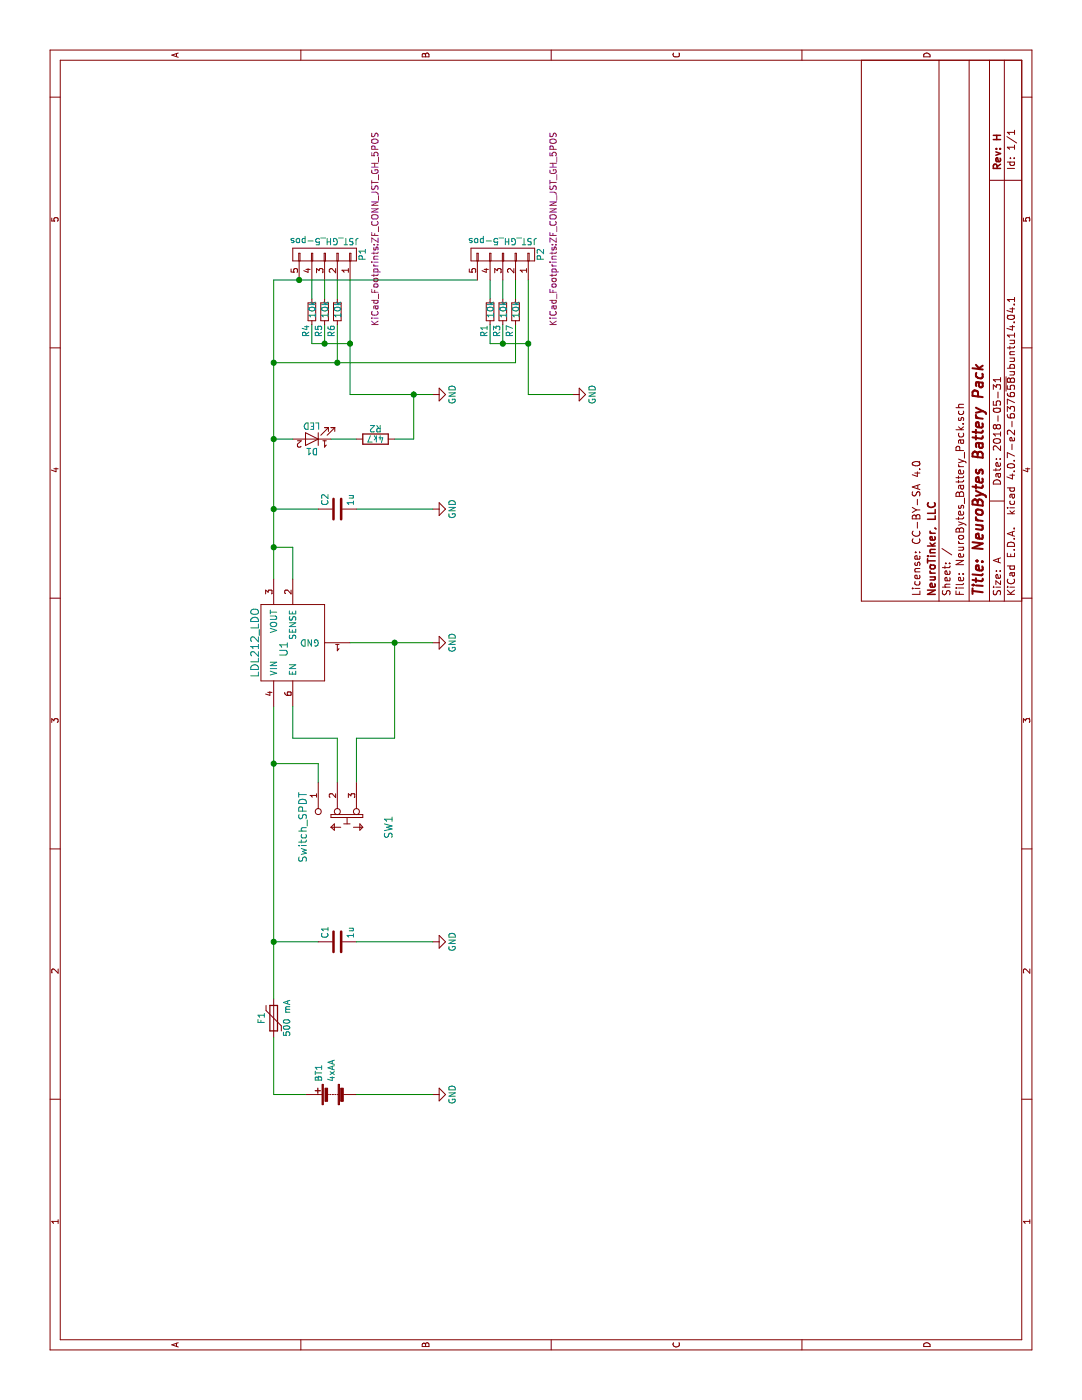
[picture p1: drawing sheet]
EESchema Schematic File Version 2
LIBS:power
LIBS:device
LIBS:transistors
LIBS:conn
LIBS:linear
LIBS:regul
LIBS:74xx
LIBS:cmos4000
LIBS:adc-dac
LIBS:memory
LIBS:xilinx
LIBS:microcontrollers
LIBS:dsp
LIBS:microchip
LIBS:analog_switches
LIBS:motorola
LIBS:texas
LIBS:intel
LIBS:audio
LIBS:interface
LIBS:digital-audio
LIBS:philips
LIBS:display
LIBS:cypress
LIBS:siliconi
LIBS:opto
LIBS:atmel
LIBS:contrib
LIBS:valves
LIBS:NeuroTinker_schematic_symbols
LIBS:NeuroBytes_Battery_Pack-cache
EELAYER 25 0
EELAYER END
$Descr A 11000 8500
encoding utf-8
Sheet 1 1
Title "NeuroBytes Battery Pack"
Date "2018-05-31"
Rev "H"
Comp "NeuroTinker, LLC"
Comment1 "License: CC-BY-SA 4.0"
Comment2 ""
Comment3 ""
Comment4 ""
$EndDescr
$Comp
L Battery BT1
U 1 1
P 2400 2600
F 0 "BT1" H 2500 2700 50  0000 L CNN
F 1 "4xAA" H 2500 2600 50  0000 L CNN
F 2 "KiCad_Footprints:ZF_BATT_4xAA_BC4AAPC" V 2400 2660 50  0001 C CNN
F 3 "" V 2400 2660 50  0000 C CNN
F 4 "MPD (Memory Protection Devices)" H 2400 2600 60  0001 C CNN "Mfr"
F 5 "BC4AAPC" H 2400 2600 60  0001 C CNN "Mfr Part #"
F 6 "THT" H 2400 2600 60  0001 C CNN "Package"
F 7 "https://www.digikey.com/product-detail/en/mpd-memory-protection-devices/BC4AAPC/BC4AAPC-ND/2329366" H 2400 2600 60  0001 C CNN "Link"
F 8 "No" H 2400 2600 60  0001 C CNN "Subs Allowed"
F 9 "Yes" H 2400 2600 60  0001 C CNN "RoHS"
	1    2400 2600
	1    0    0    -1  
$EndComp
$Comp
L Polyfuse F1
U 1 1
P 3000 2150
F 0 "F1" V 2900 2150 50  0000 C CNN
F 1 "500 mA" V 3100 2150 50  0000 C CNN
F 2 "KiCad_Footprints:ZF_SMD_nonpol_1210" H 3050 1950 50  0001 L CNN
F 3 "" H 3000 2150 50  0001 C CNN
F 4 "Bel Fuse Inc." H 3000 2150 60  0001 C CNN "Mfr"
F 5 "0ZCH0050FF2G" H 3000 2150 60  0001 C CNN "Mfr Part #"
F 6 "F1210" H 3000 2150 60  0001 C CNN "Package"
F 7 "https://www.digikey.com/product-detail/en/bel-fuse-inc/0ZCH0050FF2G/507-1786-2-ND/4156298" H 3000 2150 60  0001 C CNN "Link"
F 8 "Yes" H 3000 2150 60  0001 C CNN "Subs Allowed"
F 9 "Yes" H 3000 2150 60  0001 C CNN "RoHS"
	1    3000 2150
	0    1    1    0   
$EndComp
$Comp
L GND #PWR01
U 1 1
P 2400 3400
F 0 "#PWR01" H 2400 3150 50  0001 C CNN
F 1 "GND" H 2400 3250 50  0000 C CNN
F 2 "" H 2400 3400 50  0000 C CNN
F 3 "" H 2400 3400 50  0000 C CNN
	1    2400 3400
	1    0    0    -1  
$EndComp
$Comp
L LED D1
U 1 1
P 7550 2450
F 0 "D1" H 7550 2550 50  0000 C CNN
F 1 "LED" H 7550 2350 50  0000 C CNN
F 2 "KiCad_Footprints:ZF_SMD_NonPol_0402" H 7550 2450 50  0001 C CNN
F 3 "" H 7550 2450 50  0000 C CNN
F 4 "Rohm Semiconductor" H 7550 2450 60  0001 C CNN "Mfr"
F 5 "SMLP13EC8TT86" H 7550 2450 60  0001 C CNN "Mfr Part #"
F 6 "L0402" H 7550 2450 60  0001 C CNN "Package"
F 7 "https://www.digikey.com/product-detail/en/rohm-semiconductor/SMLP13EC8TT86/846-1113-2-ND/3973665" H 7550 2450 60  0001 C CNN "Link"
F 8 "No" H 7550 2450 60  0001 C CNN "Subs Allowed"
F 9 "Yes" H 7550 2450 60  0001 C CNN "RoHS"
	1    7550 2450
	0    -1   -1   0   
$EndComp
$Comp
L R R2
U 1 1
P 7550 2950
F 0 "R2" V 7630 2950 50  0000 C CNN
F 1 "4k7" V 7550 2950 50  0000 C CNN
F 2 "KiCad_Footprints:ZF_SMD_NonPol_0402" V 7480 2950 50  0001 C CNN
F 3 "" H 7550 2950 50  0000 C CNN
F 4 "Yageo" H 7550 2950 60  0001 C CNN "Mfr"
F 5 "RC0402FR-074K7L" H 7550 2950 60  0001 C CNN "Mfr Part #"
F 6 "R0402" H 7550 2950 60  0001 C CNN "Package"
F 7 "https://www.digikey.com/product-detail/en/yageo/RC0402FR-074K7L/311-4.7KLRCT-ND/2827881" H 7550 2950 60  0001 C CNN "Link"
F 8 "Yes" H 7550 2950 60  0001 C CNN "Subs Allowed"
F 9 "Yes" H 7550 2950 60  0001 C CNN "RoHS"
	1    7550 2950
	1    0    0    -1  
$EndComp
$Comp
L GND #PWR02
U 1 1
P 7900 3400
F 0 "#PWR02" H 7900 3150 50  0001 C CNN
F 1 "GND" H 7900 3250 50  0000 C CNN
F 2 "" H 7900 3400 50  0000 C CNN
F 3 "" H 7900 3400 50  0000 C CNN
	1    7900 3400
	1    0    0    -1  
$EndComp
Wire Wire Line
	2400 2400 2400 2150
Wire Wire Line
	2400 2150 2850 2150
Wire Wire Line
	2400 2800 2400 3400
Wire Wire Line
	7900 2750 8800 2750
Wire Wire Line
	6450 2150 8800 2150
Wire Wire Line
	3150 2150 5450 2150
$Comp
L GND #PWR03
U 1 1
P 5950 3400
F 0 "#PWR03" H 5950 3150 50  0001 C CNN
F 1 "GND" H 5950 3250 50  0000 C CNN
F 2 "" H 5950 3400 50  0000 C CNN
F 3 "" H 5950 3400 50  0000 C CNN
	1    5950 3400
	1    0    0    -1  
$EndComp
Wire Wire Line
	5950 3400 5950 2750
$Comp
L LDL212_LDO U1
U 1 1
P 5950 2350
F 0 "U1" H 5900 2475 60  0000 C CNN
F 1 "LDL212_LDO" H 5950 2700 60  0000 C CNN
F 2 "KiCad_Footprints:ZF_IC_DFN6_3x3" H 5950 2350 60  0001 C CNN
F 3 "" H 5950 2350 60  0001 C CNN
F 4 "ST Microelectronics" H 5950 2350 60  0001 C CNN "Mfr"
F 5 "LDL212PU50R" H 5950 2350 60  0001 C CNN "Mfr Part #"
F 6 "6DFN" H 5950 2350 60  0001 C CNN "Package"
F 7 "https://www.digikey.com/product-detail/en/stmicroelectronics/LDL212PU50R/497-16897-1-ND/6230213" H 5950 2350 60  0001 C CNN "Link"
F 8 "No" H 5950 2350 60  0001 C CNN "Subs Allowed"
F 9 "Yes" H 5950 2350 60  0001 C CNN "RoHS"
	1    5950 2350
	1    0    0    -1  
$EndComp
Wire Wire Line
	4850 2650 5200 2650
Wire Wire Line
	5200 2650 5200 2300
Wire Wire Line
	5200 2300 5450 2300
Wire Wire Line
	4850 2500 5000 2500
Wire Wire Line
	5000 2500 5000 2150
Connection ~ 5000 2150
$Comp
L C C1
U 1 1
P 3600 2650
F 0 "C1" H 3625 2750 50  0000 L CNN
F 1 "1u" H 3625 2550 50  0000 L CNN
F 2 "KiCad_Footprints:ZF_SMD_NonPol_0603" H 3638 2500 50  0001 C CNN
F 3 "" H 3600 2650 50  0000 C CNN
F 4 "Taiyo Yuden" H 3600 2650 60  0001 C CNN "Mfr"
F 5 "LMK107B7105KA-T" H 3600 2650 60  0001 C CNN "Mfr Part #"
F 6 "C0603" H 3600 2650 60  0001 C CNN "Package"
F 7 "https://www.digikey.com/product-detail/en/taiyo-yuden/LMK107B7105KA-T/587-1242-2-ND/930594" H 3600 2650 60  0001 C CNN "Link"
F 8 "Yes" H 3600 2650 60  0001 C CNN "Subs Allowed"
F 9 "Yes" H 3600 2650 60  0001 C CNN "RoHS"
	1    3600 2650
	1    0    0    -1  
$EndComp
Wire Wire Line
	3600 2500 3600 2150
Connection ~ 3600 2150
$Comp
L GND #PWR04
U 1 1
P 3600 3400
F 0 "#PWR04" H 3600 3150 50  0001 C CNN
F 1 "GND" H 3600 3250 50  0000 C CNN
F 2 "" H 3600 3400 50  0000 C CNN
F 3 "" H 3600 3400 50  0000 C CNN
	1    3600 3400
	1    0    0    -1  
$EndComp
Wire Wire Line
	3600 3400 3600 2800
Wire Wire Line
	7550 2150 7550 2300
Wire Wire Line
	7550 2600 7550 2800
Wire Wire Line
	7550 3100 7550 3250
Wire Wire Line
	7550 3250 7900 3250
Connection ~ 7900 3250
Connection ~ 7550 2150
Wire Wire Line
	6450 2300 6700 2300
Wire Wire Line
	6700 2300 6700 2150
Connection ~ 6700 2150
Wire Wire Line
	7000 2500 7000 2150
Connection ~ 7000 2150
$Comp
L GND #PWR05
U 1 1
P 7000 3400
F 0 "#PWR05" H 7000 3150 50  0001 C CNN
F 1 "GND" H 7000 3250 50  0000 C CNN
F 2 "" H 7000 3400 50  0000 C CNN
F 3 "" H 7000 3400 50  0000 C CNN
	1    7000 3400
	1    0    0    -1  
$EndComp
Wire Wire Line
	7000 3400 7000 2800
Wire Wire Line
	8150 2150 8150 4050
Connection ~ 8150 2150
Connection ~ 8300 2750
Wire Wire Line
	8450 2450 8300 2450
Wire Wire Line
	8450 2550 8300 2550
Connection ~ 8300 2550
Wire Wire Line
	8800 2650 8650 2650
Wire Wire Line
	8150 2650 8450 2650
Wire Wire Line
	8800 2450 8650 2450
Wire Wire Line
	8650 2550 8800 2550
$Comp
L R_Small R4
U 1 1
P 8550 2450
F 0 "R4" V 8500 2250 50  0000 L CNN
F 1 "10k" V 8550 2400 50  0000 L CNN
F 2 "KiCad_Footprints:ZF_SMD_NonPol_0402" H 8550 2450 50  0001 C CNN
F 3 "" H 8550 2450 50  0000 C CNN
F 4 "Yageo" H 8550 2450 60  0001 C CNN "Mfr"
F 5 "RC0402FR-0710KL" H 8550 2450 60  0001 C CNN "Mfr Part #"
F 6 "R0402" H 8550 2450 60  0001 C CNN "Package"
F 7 "https://www.digikey.com/product-detail/en/yageo/RC0402FR-0710KL/311-10.0KLRTR-ND/726523" H 8550 2450 60  0001 C CNN "Link"
F 8 "Yes" H 8550 2450 60  0001 C CNN "Subs Allowed"
F 9 "Yes" H 8550 2450 60  0001 C CNN "RoHS"
	1    8550 2450
	0    1    1    0   
$EndComp
Wire Wire Line
	7900 2750 7900 3400
Wire Wire Line
	4850 2800 5200 2800
Wire Wire Line
	5200 2800 5200 3100
Wire Wire Line
	5200 3100 5950 3100
Connection ~ 5950 3100
$Comp
L CONN_01X05 P1
U 1 1
P 9000 2550
F 0 "P1" H 9000 2850 50  0000 C CNN
F 1 "JST_GH_5-pos" V 9100 2550 50  0000 C CNN
F 2 "KiCad_Footprints:ZF_CONN_JST_GH_5POS" H 9200 2950 50  0000 C CNN
F 3 "" H 9000 2550 50  0000 C CNN
F 4 "JST" H 9000 2550 60  0001 C CNN "Mfr"
F 5 "SM05B-GHS-TB(LF)(SN)" H 9000 2550 60  0001 C CNN "Mfr Part #"
F 6 "SMT" H 9000 2550 60  0001 C CNN "Package"
F 7 "https://www.digikey.com/product-detail/en/jst-sales-america-inc/SM05B-GHS-TB-LF-SN/455-1567-2-ND/807789" H 9000 2550 60  0001 C CNN "Link"
F 8 "No" H 9000 2550 60  0001 C CNN "Subs Allowed"
F 9 "Yes" H 9000 2550 60  0001 C CNN "RoHS"
	1    9000 2550
	1    0    0    1   
$EndComp
Wire Wire Line
	8300 2450 8300 2750
Wire Wire Line
	8800 2150 8800 3750
Wire Wire Line
	7900 4150 8800 4150
Connection ~ 8300 4150
Wire Wire Line
	8450 3850 8300 3850
Wire Wire Line
	8450 3950 8300 3950
Connection ~ 8300 3950
Wire Wire Line
	8800 4050 8650 4050
Wire Wire Line
	8150 4050 8450 4050
Wire Wire Line
	8800 3850 8650 3850
Wire Wire Line
	8650 3950 8800 3950
Wire Wire Line
	8300 3850 8300 4150
Connection ~ 8800 2350
Connection ~ 8150 2650
$Comp
L GND #PWR06
U 1 1
P 7900 4500
F 0 "#PWR06" H 7900 4250 50  0001 C CNN
F 1 "GND" H 7900 4350 50  0000 C CNN
F 2 "" H 7900 4500 50  0001 C CNN
F 3 "" H 7900 4500 50  0001 C CNN
	1    7900 4500
	1    0    0    -1  
$EndComp
Wire Wire Line
	7900 4500 7900 4150
$Comp
L Switch_SPDT SW1
U 1 1
P 4500 2650
F 0 "SW1" H 4500 2250 60  0000 C CNN
F 1 "Switch_SPDT" H 4500 2925 60  0000 C CNN
F 2 "KiCad_Footprints:ZF_SW_PCM12SMTR" H 4500 2650 60  0001 C CNN
F 3 "" H 4500 2650 60  0001 C CNN
F 4 "C&K" H 4500 2650 60  0001 C CNN "Mfr"
F 5 "PCM12SMTR" H 4500 2650 60  0001 C CNN "Mfr Part #"
F 6 "SMT" H 4500 2650 60  0001 C CNN "Package"
F 7 "https://www.digikey.com/product-detail/en/c-k/PCM12SMTR/401-2016-1-ND/1640125" H 4500 2650 60  0001 C CNN "Link"
F 8 "No" H 4500 2650 60  0001 C CNN "Subs Allowed"
F 9 "Yes" H 4500 2650 60  0001 C CNN "RoHS"
	1    4500 2650
	-1   0    0    -1  
$EndComp
$Comp
L C C2
U 1 1
P 7000 2650
F 0 "C2" H 7025 2750 50  0000 L CNN
F 1 "1u" H 7025 2550 50  0000 L CNN
F 2 "KiCad_Footprints:ZF_SMD_NonPol_0603" H 7038 2500 50  0001 C CNN
F 3 "" H 7000 2650 50  0000 C CNN
F 4 "Taiyo Yuden" H 7000 2650 60  0001 C CNN "Mfr"
F 5 "LMK107B7105KA-T" H 7000 2650 60  0001 C CNN "Mfr Part #"
F 6 "C0603" H 7000 2650 60  0001 C CNN "Package"
F 7 "https://www.digikey.com/product-detail/en/taiyo-yuden/LMK107B7105KA-T/587-1242-2-ND/930594" H 7000 2650 60  0001 C CNN "Link"
F 8 "Yes" H 7000 2650 60  0001 C CNN "Subs Allowed"
F 9 "Yes" H 7000 2650 60  0001 C CNN "RoHS"
	1    7000 2650
	1    0    0    -1  
$EndComp
$Comp
L R_Small R5
U 1 1
P 8550 2550
F 0 "R5" V 8500 2350 50  0000 L CNN
F 1 "10k" V 8550 2500 50  0000 L CNN
F 2 "KiCad_Footprints:ZF_SMD_NonPol_0402" H 8550 2550 50  0001 C CNN
F 3 "" H 8550 2550 50  0000 C CNN
F 4 "Yageo" H 8550 2550 60  0001 C CNN "Mfr"
F 5 "RC0402FR-0710KL" H 8550 2550 60  0001 C CNN "Mfr Part #"
F 6 "R0402" H 8550 2550 60  0001 C CNN "Package"
F 7 "https://www.digikey.com/product-detail/en/yageo/RC0402FR-0710KL/311-10.0KLRTR-ND/726523" H 8550 2550 60  0001 C CNN "Link"
F 8 "Yes" H 8550 2550 60  0001 C CNN "Subs Allowed"
F 9 "Yes" H 8550 2550 60  0001 C CNN "RoHS"
	1    8550 2550
	0    1    1    0   
$EndComp
$Comp
L R_Small R6
U 1 1
P 8550 2650
F 0 "R6" V 8500 2450 50  0000 L CNN
F 1 "10k" V 8550 2600 50  0000 L CNN
F 2 "KiCad_Footprints:ZF_SMD_NonPol_0402" H 8550 2650 50  0001 C CNN
F 3 "" H 8550 2650 50  0000 C CNN
F 4 "Yageo" H 8550 2650 60  0001 C CNN "Mfr"
F 5 "RC0402FR-0710KL" H 8550 2650 60  0001 C CNN "Mfr Part #"
F 6 "R0402" H 8550 2650 60  0001 C CNN "Package"
F 7 "https://www.digikey.com/product-detail/en/yageo/RC0402FR-0710KL/311-10.0KLRTR-ND/726523" H 8550 2650 60  0001 C CNN "Link"
F 8 "Yes" H 8550 2650 60  0001 C CNN "Subs Allowed"
F 9 "Yes" H 8550 2650 60  0001 C CNN "RoHS"
	1    8550 2650
	0    1    1    0   
$EndComp
$Comp
L R_Small R1
U 1 1
P 8550 3850
F 0 "R1" V 8500 3650 50  0000 L CNN
F 1 "10k" V 8550 3800 50  0000 L CNN
F 2 "KiCad_Footprints:ZF_SMD_NonPol_0402" H 8550 3850 50  0001 C CNN
F 3 "" H 8550 3850 50  0000 C CNN
F 4 "Yageo" H 8550 3850 60  0001 C CNN "Mfr"
F 5 "RC0402FR-0710KL" H 8550 3850 60  0001 C CNN "Mfr Part #"
F 6 "R0402" H 8550 3850 60  0001 C CNN "Package"
F 7 "https://www.digikey.com/product-detail/en/yageo/RC0402FR-0710KL/311-10.0KLRTR-ND/726523" H 8550 3850 60  0001 C CNN "Link"
F 8 "Yes" H 8550 3850 60  0001 C CNN "Subs Allowed"
F 9 "Yes" H 8550 3850 60  0001 C CNN "RoHS"
	1    8550 3850
	0    1    1    0   
$EndComp
$Comp
L R_Small R3
U 1 1
P 8550 3950
F 0 "R3" V 8500 3750 50  0000 L CNN
F 1 "10k" V 8550 3900 50  0000 L CNN
F 2 "KiCad_Footprints:ZF_SMD_NonPol_0402" H 8550 3950 50  0001 C CNN
F 3 "" H 8550 3950 50  0000 C CNN
F 4 "Yageo" H 8550 3950 60  0001 C CNN "Mfr"
F 5 "RC0402FR-0710KL" H 8550 3950 60  0001 C CNN "Mfr Part #"
F 6 "R0402" H 8550 3950 60  0001 C CNN "Package"
F 7 "https://www.digikey.com/product-detail/en/yageo/RC0402FR-0710KL/311-10.0KLRTR-ND/726523" H 8550 3950 60  0001 C CNN "Link"
F 8 "Yes" H 8550 3950 60  0001 C CNN "Subs Allowed"
F 9 "Yes" H 8550 3950 60  0001 C CNN "RoHS"
	1    8550 3950
	0    1    1    0   
$EndComp
$Comp
L R_Small R7
U 1 1
P 8550 4050
F 0 "R7" V 8500 3850 50  0000 L CNN
F 1 "10k" V 8550 4000 50  0000 L CNN
F 2 "KiCad_Footprints:ZF_SMD_NonPol_0402" H 8550 4050 50  0001 C CNN
F 3 "" H 8550 4050 50  0000 C CNN
F 4 "Yageo" H 8550 4050 60  0001 C CNN "Mfr"
F 5 "RC0402FR-0710KL" H 8550 4050 60  0001 C CNN "Mfr Part #"
F 6 "R0402" H 8550 4050 60  0001 C CNN "Package"
F 7 "https://www.digikey.com/product-detail/en/yageo/RC0402FR-0710KL/311-10.0KLRTR-ND/726523" H 8550 4050 60  0001 C CNN "Link"
F 8 "Yes" H 8550 4050 60  0001 C CNN "Subs Allowed"
F 9 "Yes" H 8550 4050 60  0001 C CNN "RoHS"
	1    8550 4050
	0    1    1    0   
$EndComp
$Comp
L CONN_01X05 P2
U 1 1
P 9000 3950
F 0 "P2" H 9000 4250 50  0000 C CNN
F 1 "JST_GH_5-pos" V 9100 3950 50  0000 C CNN
F 2 "KiCad_Footprints:ZF_CONN_JST_GH_5POS" H 9200 4350 50  0000 C CNN
F 3 "" H 9000 3950 50  0000 C CNN
F 4 "JST" H 9000 3950 60  0001 C CNN "Mfr"
F 5 "SM05B-GHS-TB(LF)(SN)" H 9000 3950 60  0001 C CNN "Mfr Part #"
F 6 "SMT" H 9000 3950 60  0001 C CNN "Package"
F 7 "https://www.digikey.com/product-detail/en/jst-sales-america-inc/SM05B-GHS-TB-LF-SN/455-1567-2-ND/807789" H 9000 3950 60  0001 C CNN "Link"
F 8 "No" H 9000 3950 60  0001 C CNN "Subs Allowed"
F 9 "Yes" H 9000 3950 60  0001 C CNN "RoHS"
	1    9000 3950
	1    0    0    1   
$EndComp
$EndSCHEMATC
